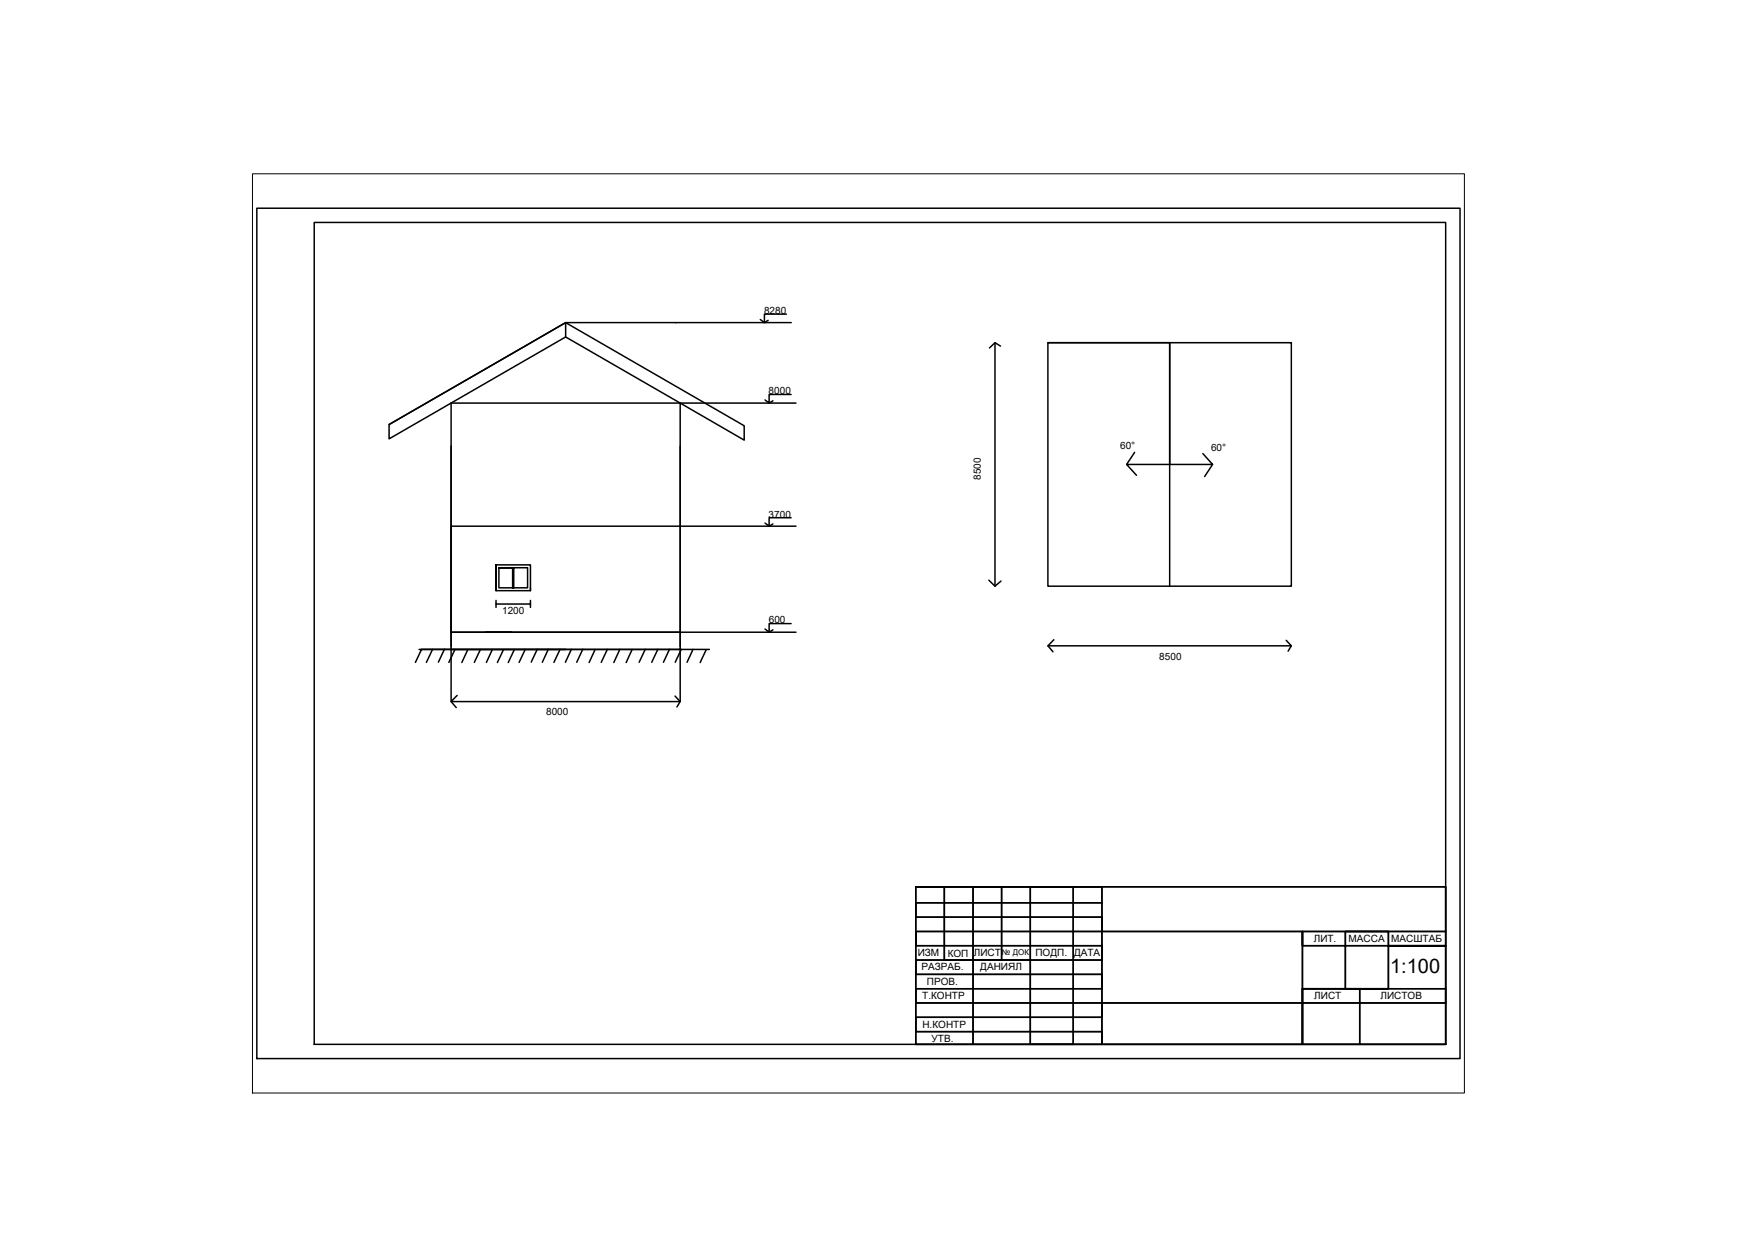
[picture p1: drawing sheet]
<svg xmlns="http://www.w3.org/2000/svg" width="297mm" height="210mm" viewBox="0 0 297 210" stroke-linecap="round" stroke-linejoin="round" font-family="sans-serif">
<!-- layer: 0 -->
<g fill="none" stroke="#000" stroke-width=".25">
<path d="M43.6 35.3h204.1v144.3h-204.1zM53.3 37.7h191.9v139.5h-191.9zM96 54.7l-30 17.3v2.5l30-17.3 19.4 11.2M96 57.2v-2.5l-30 17.3M96 54.7l30.2 17.5v2.5l-10.8-6.3M96 54.7h38.2M130.3 54.4l-.6 .3M133.4 53.3h-3.7v1.4l-.7-.5M168.8 58.2v41.3M169.7 58.7l-.9-.5-.9 .8M177.8 58.2h41.3v41.3h-41.3zM177.8 58.2h20.6v41.3"/>
<path d="M198.4 58.2v20.6h7.3l-1.6-1.8M76.5 68.4h38.9v38.9h-38.9zM76.5 75.7v34.5h38.9v-34.5M115.4 68.4h19.6M131.1 68l-.6 .4M134.2 66.9h-3.7v1.5l-.7-.5M192.5 76.8l-1.4 2M198.4 78.8h-7.3l1.7 1.9M205.7 78.8l-1.3 2.1M84.1 96.3v-.5v4.4h5.9v-4.4h-5.9v4.4M84.6 96.3v3.4h4.9v-3.4h-4.9h2.5h-.1v3.4h.2v-3.4M90 99.7v.5"/>
<path d="M131.1 88.9l-.6 .4M134.2 87.8h-3.7v1.5l-.7-.5M135 89.3h-58.5v18M167.8 98.5l1 1 1-.9M71.1 110.2h.4l-1 2.2M73.4 110.2l-1.1 2.2M75.4 110.2l-1 2.2M76.5 109.7v-2.4h38.9v2.4M76.5 110.2h-5h48.8M76.5 110.2v8.8h38.9v-8.8M76.5 110.2h19.5M77.2 110.2l-1.1 2.2"/>
<path d="M77.5 118l-1 1 .9 1.1M79.4 110.2l-1.1 2.2M81.5 110.2l-1 2.2M82.4 107.3h4.4M83.5 110.2l-1 2.2M84.1 101.9v.6h5.9v-.6M84.1 102.5v.6M85.4 110.2l-1 2.2M87.3 110.2l-1.1 2.2M89.1 110.2l-1 2.2M90 102.5v.6M91.2 110.2l-1.1 2.2"/>
<path d="M93 110.2l-1 2.2M95 110.2l-1 2.2M96.9 110.2l-1 2.2M98.9 110.2l-1.1 2.2M101 110.2l-1.1 2.2M103 110.2l-1 2.2M105.1 110.2l-1 2.2M107.2 110.2l-1 2.2M109.5 110.2l-1.1 2.2M111.6 110.2l-1 2.2M113.6 110.2l-1 2.2M114.5 118.1l.9 .9-.6 1"/>
<path d="M115.4 107.3h19.6M115.6 110.2l-1.1 2.2M117.6 110.2l-1 2.2M119.8 110.2l-1 2.2M131.1 106.9l-.6 .4M134.2 105.8h-3.7v1.5l-.7-.6M177.8 109.6h41.3M178.8 108.5l-1 1.1 .8 1M218.2 108.7l.9 .9-.6 .9M155.3 150.5h89.9v26.7h-89.9zM155.3 150.5h31.6v26.7v-2.1h-31.6v-2.5h31.6v-2.4h-31.6v-2.4h31.6v-2.5h-31.6v-2.4h31.6v-2.4h-31.6v-2.4v2.4v-2.4h31.6v-2.5h-31.6v-2.4h31.6M155.3 150.5h4.9v12.4h4.9v-12.4h4.8v12.4h4.9v-12.4h7.3v26.7h-7.3v-14.3h-9.7v14.3v-14.3h9.7v14.3"/>
<path d="M155.3 150.5h4.9v12.4h4.9v-12.4h4.8v12.4h4.9v-12.4h7.3v26.7M186.9 158.1h58.3M220.9 167.8h9.8v9.4M245.2 167.8h-24.3v9.4v-19.1v2.4h7.3v-2.4h7.3v2.4h9.7h-17v7.3h7.3v-7.3v7.3h-7.3v-7.3h17h-9.7v-2.4h-7.3v2.4h-7.3v-2.4v19.1v-9.4h24.3v2.4h-58.3h58.3"/>
</g>
<path d="M42.8 29.5h205.6v156h-205.6z" fill="none" stroke="#000" stroke-width=".17"/>
<text font-size="3.4" x="235.8" y="165.1">1:100</text>
<g font-size="1.7">
<text x="129.6" y="53.3">8280</text>
<text x="130.4" y="66.9">8000</text>
<text x="190" y="76.1">60°</text>
<text x="205.5" y="76.5">60°</text>
<text x="166.4" y="81.4" transform="rotate(-90 166.4 81.4)">8500</text>
<text x="130.4" y="87.8">3700</text>
<text x="85.2" y="104.3">1200</text>
<text x="130.4" y="105.8">600</text>
<text x="196.7" y="112">8500</text>
<text x="92.7" y="121.3">8000</text>
<text x="222.9" y="159.8">ЛИТ.</text>
<text x="228.8" y="159.9">МАССА</text>
<text x="236" y="159.8">МАСШТАБ</text>
<text x="155.7" y="162.3">ИЗМ</text>
<text x="156.3" y="164.6">РАЗРАБ.</text>
<text x="157.3" y="167.1">ПРОВ.</text>
<text x="160.8" y="162.3">КОП</text>
<text x="165.2" y="162.3">ЛИСТ</text>
<text x="166.3" y="164.6">ДАНИЯЛ</text>
<text x="175.6" y="162.2">ПОДП.</text>
<text x="182.2" y="162.2">ДАТА</text>
<text x="156.4" y="169.6">Т.КОНТР</text>
<text x="223" y="169.6">ЛИСТ</text>
<text x="234.2" y="169.6">ЛИСТОВ</text>
<text x="156.5" y="174.4">Н.КОНТР</text>
<text x="158" y="176.7">УТВ.</text>
</g>
<text font-size="1.4" x="170" y="162.1">№ ДОК</text>
</svg>
